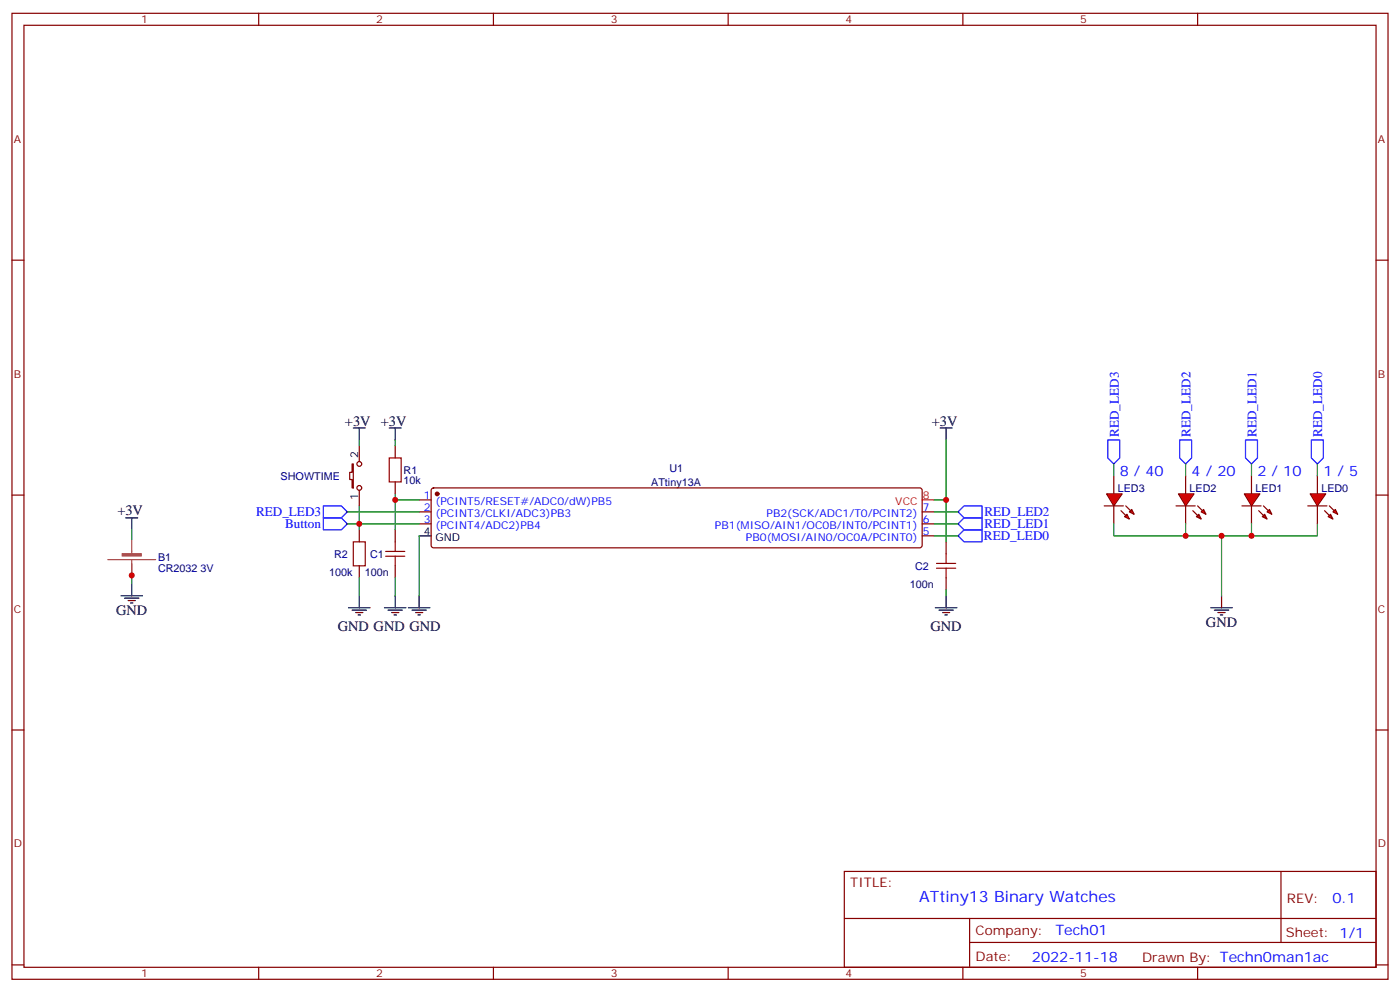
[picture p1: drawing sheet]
<svg xmlns="http://www.w3.org/2000/svg" width="412mm" height="292mm" viewBox="0 0 412 292" stroke-linecap="round" stroke-linejoin="round" font-family="sans-serif">
<g fill="none" stroke="#870000" stroke-width=".35">
<path d="M3.5 3.9h405.4v284.4h-405.4zM7.1 7.4h398.2v277.3h-398.2zM76.2 3.9v3.5M145.3 3.9v3.5M214.5 3.9v3.5M283.6 3.9v3.5M352.8 3.9v3.5M3.5 76.6h3.6M405.3 76.6h3.6M3.5 145.7h3.6M123.5 147.1h3.5M123.5 150.7h3.5"/>
<path d="M123.5 154.2h3.5M127.2 143.8l.5-.2h143.2l.5 .2 .2 .5v16.2l-.2 .5-.5 .3h-143.2l-.5-.3-.2-.5v-16.2zM271.6 150.7h3.6M271.6 154.2h3.6M271.6 157.7h3.6M405.3 145.7h3.6M3.5 214.9h3.6M405.3 214.9h3.6M248.7 256.5h156.6v28.2h-156.6zM377.3 256.5v20.9M248.7 270.4h156.5M285.6 277.4h119.6"/>
<path d="M285.6 270.4v14.1M3.5 284h3.6M76.2 284.7v3.6M145.3 284.7v3.6M214.5 284.7v3.6M283.6 284.7v3.6M352.8 284.7v3.6M405.3 284h3.6"/>
</g>
<circle cx="128.8" cy="145.4" r=".53" fill="#870000" stroke="#870000" stroke-width=".35"/>
<path d="M123.5 157.7h3.5" fill="none" stroke="#000" stroke-width=".35"/>
<path d="M271.6 147.1h3.6" fill="none" stroke="#f00" stroke-width=".35"/>
<g fill="#f00" stroke="#870000" stroke-width=".35">
<path d="M385.9 145.4h4.6l-2.4 3.5z"/>
<path d="M385.2 148.9h5.7z"/>
</g>
<g fill="#870000" stroke="#870000" stroke-width=".35">
<path d="M391.6 148.9l1.4 1.4z"/>
<path d="M390.2 150.3l1.4 1.4z"/>
</g>
<g fill="#f00" stroke="#870000" stroke-width=".35">
<path d="M392.6 150.7l.7-.7 .8 1.4z"/>
<path d="M391.2 152.1l.7-.7 .7 1.4z"/>
</g>
<path d="M388.1 140.1v5.3M388.1 148.9v5.3" fill="none" stroke="#870000" stroke-width=".35"/>
<g fill="#f00" stroke="#870000" stroke-width=".35">
<path d="M366.5 145.4h4.6l-2.4 3.5z"/>
<path d="M365.8 148.9h5.7z"/>
</g>
<g fill="#870000" stroke="#870000" stroke-width=".35">
<path d="M372.2 148.9l1.4 1.4z"/>
<path d="M370.8 150.3l1.4 1.4z"/>
</g>
<g fill="#f00" stroke="#870000" stroke-width=".35">
<path d="M373.2 150.7l.7-.7 .7 1.4z"/>
<path d="M371.8 152.1l.7-.7 .7 1.4z"/>
</g>
<path d="M368.7 140.1v5.3M368.7 148.9v5.3" fill="none" stroke="#870000" stroke-width=".35"/>
<g fill="#f00" stroke="#870000" stroke-width=".35">
<path d="M347.1 145.4h4.6l-2.5 3.5z"/>
<path d="M346.4 148.9h5.7z"/>
</g>
<g fill="#870000" stroke="#870000" stroke-width=".35">
<path d="M352.8 148.9l1.4 1.4z"/>
<path d="M351.4 150.3l1.4 1.4z"/>
</g>
<g fill="#f00" stroke="#870000" stroke-width=".35">
<path d="M353.8 150.7l.7-.7 .7 1.4z"/>
<path d="M352.4 152.1l.7-.7 .7 1.4z"/>
</g>
<path d="M349.2 140.1v5.3M349.2 148.9v5.3" fill="none" stroke="#870000" stroke-width=".35"/>
<g fill="#f00" stroke="#870000" stroke-width=".35">
<path d="M326 145.4h4.6l-2.5 3.5z"/>
<path d="M325.3 148.9h5.6z"/>
</g>
<g fill="#870000" stroke="#870000" stroke-width=".35">
<path d="M331.6 148.9l1.4 1.4z"/>
<path d="M330.2 150.3l1.4 1.4z"/>
</g>
<g fill="#f00" stroke="#870000" stroke-width=".35">
<path d="M333.4 150l.7 1.4-1.4-.7z"/>
<path d="M332 151.4l.7 1.4-1.4-.7z"/>
</g>
<g fill="none" stroke="#870000" stroke-width=".35">
<path d="M103.7 136.6h.4v7h-.4v-2.5h-.7v-2.1h.7zM105.8 131.3v4.6M116.4 131.3v3.5M105.8 144.3v4.6M105.8 156v3.5M116.4 141.9v3.5M116.4 156v3.5M278.7 159.5v3.5M328.1 140.1v5.3M328.1 148.9v5.3M105.8 166.5v3.6M116.4 166.5v3.6"/>
<path d="M278.7 170.1v3.5"/>
<circle cx="105.8" cy="136.6" r=".71"/>
<circle cx="105.8" cy="143.6" r=".71"/>
</g>
<path d="M326.3 129.5h3.5v5.3l-1.7 1.8-1.8-1.8zM347.5 129.5h3.5v5.3l-1.8 1.8-1.7-1.8zM366.9 129.5h3.5v5.3l-1.7 1.8-1.8-1.8zM386.3 129.5h3.5v5.3l-1.7 1.8-1.8-1.8zM95.2 148.9h5.3l1.8 1.8-1.8 1.7h-5.3zM95.2 152.4h5.3l1.8 1.8-1.8 1.8h-5.3zM282.2 157.7l1.8-1.7h5.3v3.5h-5.3zM282.2 154.2l1.8-1.8h5.3v3.6h-5.3zM282.2 150.7l1.8-1.8h5.3v3.5h-5.3z" fill="none" stroke="#00f" stroke-width=".35"/>
<g fill="none" stroke="#008700" stroke-width=".35">
<path d="M105.8 129.5v1.8M116.4 129.5v1.8M278.7 129.5v17.6h-3.5M328.1 136.6v3.5M349.2 136.6v3.5M368.7 136.6v3.5M388.1 136.6v3.5M38.8 156v2.8M102.3 154.2h21.2M102.3 150.7h21.2M105.8 148.9v7.1M116.4 145.4v10.6"/>
<path d="M116.4 147.1h7.1M123.5 157.7v17.7M275.2 157.7h7M275.2 154.2h7M275.2 150.7h7M278.7 147.1v12.4M328.1 154.2v3.5h60v-3.5M349.2 154.2v3.5M359.8 157.7v17.7M368.7 154.2v3.5M38.8 169.4v2.4M105.8 170.1v5.3"/>
<path d="M116.4 170.1v5.3M278.7 173.6v1.8"/>
</g>
<g fill="none" stroke="#000" stroke-width=".35">
<path d="M104.1 126h3.5M105.8 126v3.5M114.7 126h3.5M116.4 126v3.5M276.9 126h3.6M278.7 126v3.5M37 152.4h3.6M38.8 152.4v3.6M35.6 175.4h6.4M36.7 176.1h4.2M37.7 176.8h2.2M38.5 177.5h.7"/>
<path d="M38.8 171.8v3.6M102.7 178.9h6.3M103.7 179.6h4.2M105.8 175.4v3.5M113.2 178.9h6.4M114.3 179.6h4.2M116.4 175.4v3.5M120.3 178.9h6.3M121.4 179.6h4.2M123.5 175.4v3.5M275.5 178.9h6.4M276.6 179.6h4.2"/>
<path d="M278.7 175.4v3.5M356.7 178.9h6.3M357.7 179.6h4.2M359.8 175.4v3.5M104.8 180.3h2.1M105.5 181h.7M115.4 180.3h2.1M116.1 181h.7M122.4 180.3h2.1M123.1 181h.7M277.6 180.3h2.2M278.3 181h.7"/>
<path d="M358.8 180.3h2.1M359.5 181h.7"/>
</g>
<path d="M38.8 158.8v4.5M31.7 164.7h14.2M38.8 164.7v1.1M38.8 165.9v3.5" fill="none" stroke="#a64a4a" stroke-width=".35"/>
<path d="M36 163h5.6v.7h-5.6z" fill="#a64a4a" stroke="#a64a4a" stroke-width=".29"/>
<path d="M114.7 134.8h3.5v7.1h-3.5zM104.1 159.5h3.5v7h-3.5zM116.4 159.5v2.8M113.6 163.7h5.6M113.6 162.3h5.6M116.4 163.7v2.8M275.9 165.8h5.6M275.9 167.3h5.6M278.7 163v2.8M278.7 167.3v2.8" fill="none" stroke="#a10000" stroke-width=".35"/>
<g fill="#c00">
<circle cx="359.8" cy="157.7" r=".88"/>
<circle cx="116.4" cy="147.1" r=".88"/>
<circle cx="105.8" cy="154.2" r=".88"/>
<circle cx="278.7" cy="147.1" r=".88"/>
<circle cx="38.8" cy="169.4" r=".88"/>
<circle cx="368.7" cy="157.7" r=".88"/>
<circle cx="349.3" cy="157.7" r=".88"/>
</g>
<text font-size="4.6" fill="#00f" x="270.8" y="265.5">ATtiny13 Binary Watches</text>
<g font-size="4.2">
<text x="101.6" y="125.3">+3V</text>
<text x="112.2" y="125.3">+3V</text>
<text x="274.5" y="125.3">+3V</text>
<text x="34.6" y="151.7">+3V</text>
<text x="34.2" y="181">GND</text>
<text x="99.5" y="185.6">GND GND GND</text>
<text x="274.1" y="185.6">GND</text>
<text x="355.2" y="184.5">GND</text>
</g>
<g font-size="4.2" fill="#00f">
<text x="329.8" y="140.1">8 / 40</text>
<text x="351" y="140.1">4 / 20</text>
<text x="370.4" y="140.1">2 / 10</text>
<text x="389.8" y="140.1">1 / 5</text>
<text x="392.5" y="265.8">0.1</text>
<text x="310.9" y="275.3">Tech01</text>
<text x="304" y="283.1">2022-11-18</text>
</g>
<g font-size="3.9" fill="#00f">
<text x="329.5" y="128.6" transform="rotate(-90 329.5 128.6)">RED_LED3</text>
<text x="350.7" y="128.6" transform="rotate(-90 350.7 128.6)">RED_LED2</text>
<text x="370.1" y="128.6" transform="rotate(-90 370.1 128.6)">RED_LED1</text>
<text x="389.5" y="128.6" transform="rotate(-90 389.5 128.6)">RED_LED0</text>
<text x="75.4" y="151.9">RED_LED3</text>
<text x="84" y="155.5">Button</text>
<text x="290" y="155.5">RED_LED1</text>
<text x="290" y="152">RED_LED2</text>
<text x="289.8" y="159.1">RED_LED0</text>
</g>
<g font-size="3.9" fill="#800">
<text x="250.5" y="261.1">TITLE:</text>
<text x="379.1" y="265.8">REV:</text>
<text x="287.4" y="275.3">Company:</text>
<text x="378.7" y="275.9">Sheet: 1/1</text>
<text x="287.4" y="283">Date:</text>
<text x="336.4" y="283.1">Drawn By: Techn0man1ac</text>
</g>
<g font-size="3.2" fill="#800">
<text x="41.6" y="6.9">1</text>
<text x="110.8" y="6.9">2</text>
<text x="179.9" y="6.9">3</text>
<text x="249.1" y="6.9">4</text>
<text x="318.2" y="6.9">5</text>
<text x="4.1" y="42">A</text>
<text x="405.9" y="42">A</text>
<text x="4.1" y="111.2">B</text>
<text x="405.9" y="111.2">B</text>
<text x="4.1" y="180.3">C</text>
<text x="405.9" y="180.3">C</text>
<text x="4.1" y="249.4">D</text>
<text x="405.9" y="249.4">D</text>
<text x="41.6" y="287.7">1</text>
<text x="110.8" y="287.7">2</text>
<text x="179.9" y="287.7">3</text>
<text x="249.1" y="287.7">4</text>
<text x="318.2" y="287.7">5</text>
</g>
<g font-size="3.2">
<text x="105.5" y="134.8" transform="rotate(-90 105.5 134.8)">2</text>
<text x="105.5" y="147" transform="rotate(-90 105.5 147)">1</text>
<text x="124.8" y="157.4">4</text>
<text x="128.3" y="159.1">GND</text>
</g>
<g font-size="3.2" fill="#000080">
<text x="82.7" y="141.2">SHOWTIME</text>
<text x="118.9" y="142.6">10k</text>
<text x="118.9" y="139.5">R1</text>
<text x="191.8" y="143.1">ATtiny13A</text>
<text x="197.2" y="139.1">U1</text>
<text x="329.3" y="144.7">LED3</text>
<text x="350.4" y="144.7">LED2</text>
<text x="369.8" y="144.7">LED1</text>
<text x="389.2" y="144.7">LED0</text>
<text x="46.6" y="165.2">B1</text>
<text x="98.4" y="164.2">R2</text>
<text x="109" y="164.2">C1</text>
<text x="269.5" y="167.8">C2</text>
<text x="46.6" y="168.4">CR2032 3V</text>
<text x="97" y="169.5">100k</text>
<text x="107.5" y="169.5">100n</text>
<text x="268" y="173">100n</text>
</g>
<g font-size="3.2" fill="#00f">
<text x="124.8" y="146.8">1</text>
<text x="128.3" y="148.6">(PCINT5/RESET#/ADC0/dW)PB5</text>
<text x="124.8" y="150.3">2</text>
<text x="124.8" y="153.8">3</text>
<text x="128.3" y="152.1">(PCINT3/CLKI/ADC3)PB3</text>
<text x="128.3" y="155.6">(PCINT4/ADC2)PB4</text>
<text x="210.6" y="155.6">PB1(MISO/AIN1/OC0B/INT0/PCINT1)</text>
<text x="225.8" y="152.1">PB2(SCK/ADC1/T0/PCINT2)</text>
<text x="271.8" y="153.8">6</text>
<text x="271.8" y="150.3">7</text>
<text x="219.7" y="159.1">PB0(MOSI/AIN0/OC0A/PCINT0)</text>
<text x="271.8" y="157.4">5</text>
</g>
<g font-size="3.2" fill="#f00">
<text x="263.7" y="148.6">VCC</text>
<text x="271.8" y="146.8">8</text>
</g>
</svg>
